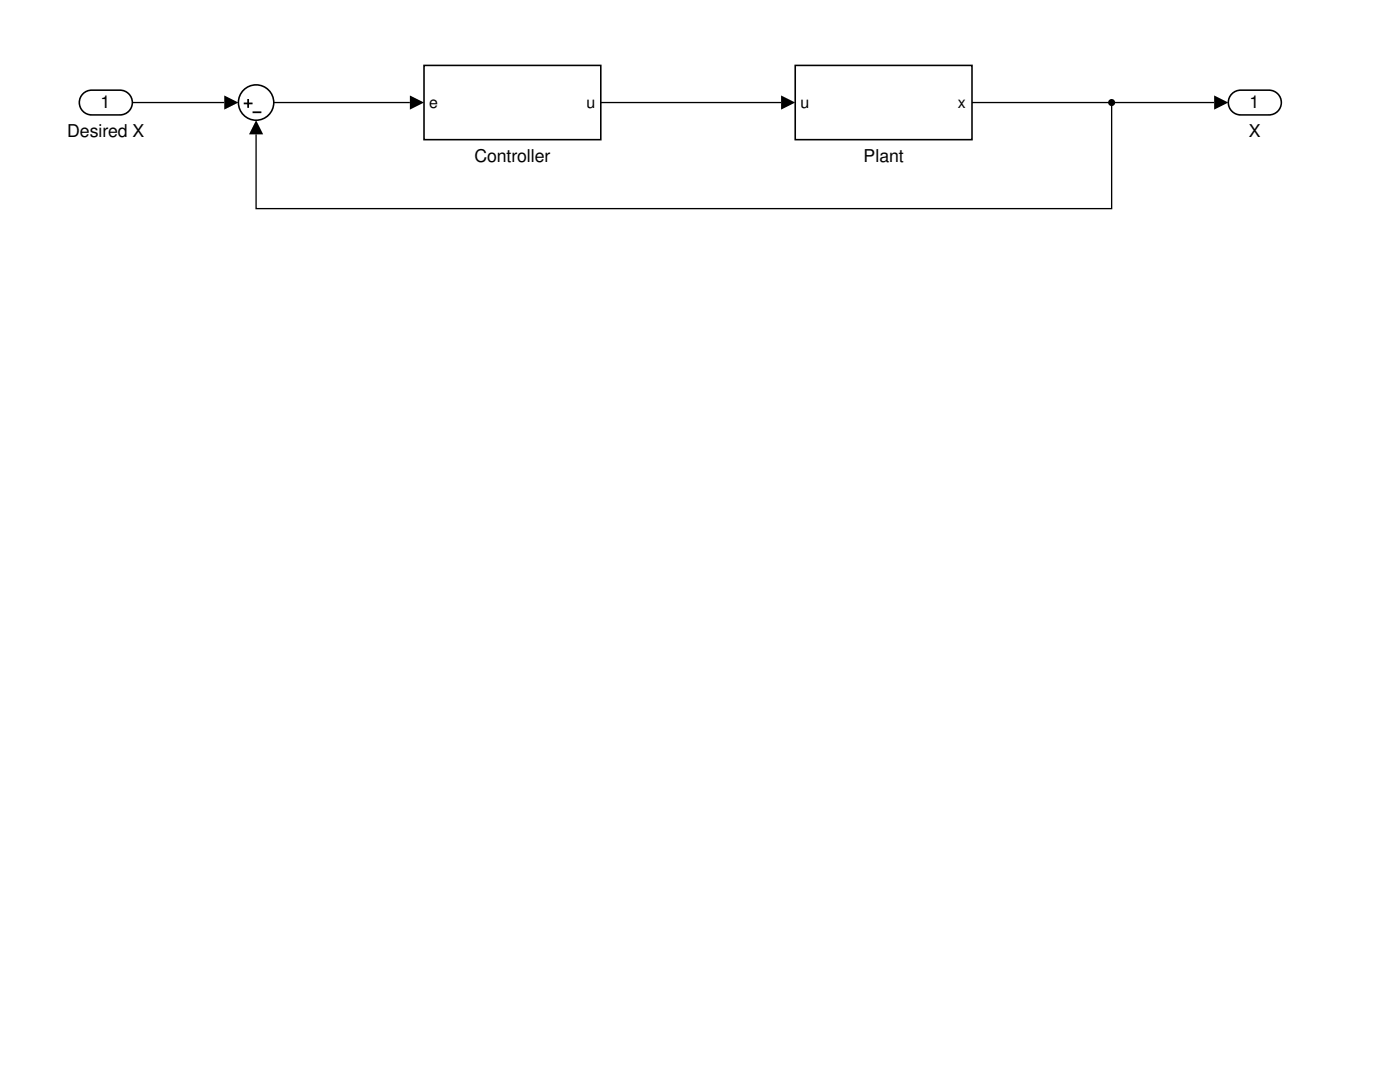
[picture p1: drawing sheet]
<svg xmlns="http://www.w3.org/2000/svg" width="279mm" height="216mm" viewBox="0 0 279 216" stroke-linecap="round" stroke-linejoin="round" font-family="sans-serif">
<path d="M84.6 13.1h35.3v14.8h-35.3z" fill="none" stroke="#000" stroke-width=".31"/>
<path d="M158.7 13.1h35.3v14.8h-35.3z" fill-rule="evenodd" fill="#fff"/>
<path d="M158.7 13.1h35.3v14.8h-35.3z" fill="none" stroke="#000" stroke-width=".31"/>
<circle cx="51.1" cy="20.5" r="3.5" fill="#fff"/>
<path d="M49.5 19.9v1.4M48.8 20.6h1.4M50.6 22.4h1.4" fill="none" stroke="#000" stroke-width=".35"/>
<circle cx="51.1" cy="20.5" r="3.5" fill="none" stroke="#000" stroke-width=".31"/>
<path d="M16.8 18.5l.9-.4 .6-.1h5.6a2.47 2.47 0 0 1 2.5 2.5 2.47 2.47 0 0 1-2.5 2.4h-5.6a2.47 2.47 0 0 1-2.3-1.6 2.47 2.47 0 0 1 .8-2.8z" fill="#fff"/>
<path d="M16.4 18.9a2.46 2.46 0 0 1 1.9-.9h5.6a2.47 2.47 0 0 1 2.5 2.5 2.47 2.47 0 0 1-2.5 2.4h-5.6a2.47 2.47 0 0 1-2.2-1.4 2.47 2.47 0 0 1 .3-2.6z" fill="none" stroke="#000" stroke-width=".31"/>
<path d="M246.1 18.5l.9-.4 .6-.1h5.7a2.47 2.47 0 0 1 2.4 2.5 2.47 2.47 0 0 1-2.4 2.4h-5.7a2.47 2.47 0 0 1-2.3-1.6 2.47 2.47 0 0 1 .8-2.8z" fill="#fff"/>
<path d="M245.7 18.9a2.46 2.46 0 0 1 1.9-.9h5.7a2.47 2.47 0 0 1 2.4 2.5 2.47 2.47 0 0 1-2.4 2.4h-5.7a2.47 2.47 0 0 1-2.2-1.4 2.47 2.47 0 0 1 .3-2.6z" fill="none" stroke="#000" stroke-width=".31"/>
<path d="M44.8 19l2.8 1.5-2.8 1.4zM51.1 24l1.4 2.8h-2.8zM81.8 19l2.8 1.5-2.8 1.4zM155.9 19l2.8 1.5-2.8 1.4zM242.3 19l2.8 1.5-2.8 1.4z" fill="#000"/>
<path d="M26.4 20.5h18.4M54.6 20.5h27.2M119.9 20.5h36M194 20.5h48.3M221.9 20.5v21.1h-170.8v-14.8" fill="none" stroke="#000" stroke-width=".26"/>
<circle cx="221.9" cy="20.5" r=".71" fill="#000"/>
<g font-size="3.5">
<text x="20.1" y="21.5">1</text>
<text x="249.4" y="21.5">1</text>
<text x="13.4" y="27.4">Desired X</text>
<text x="249.2" y="27.4">X</text>
<text x="94.7" y="32.4">Controller</text>
<text x="172.3" y="32.4">Plant</text>
</g>
<g font-size="3.2">
<text x="85.7" y="21.5">e</text>
<text x="117.1" y="21.5">u</text>
<text x="159.8" y="21.5">u</text>
<text x="191.2" y="21.5">x</text>
</g>
</svg>
